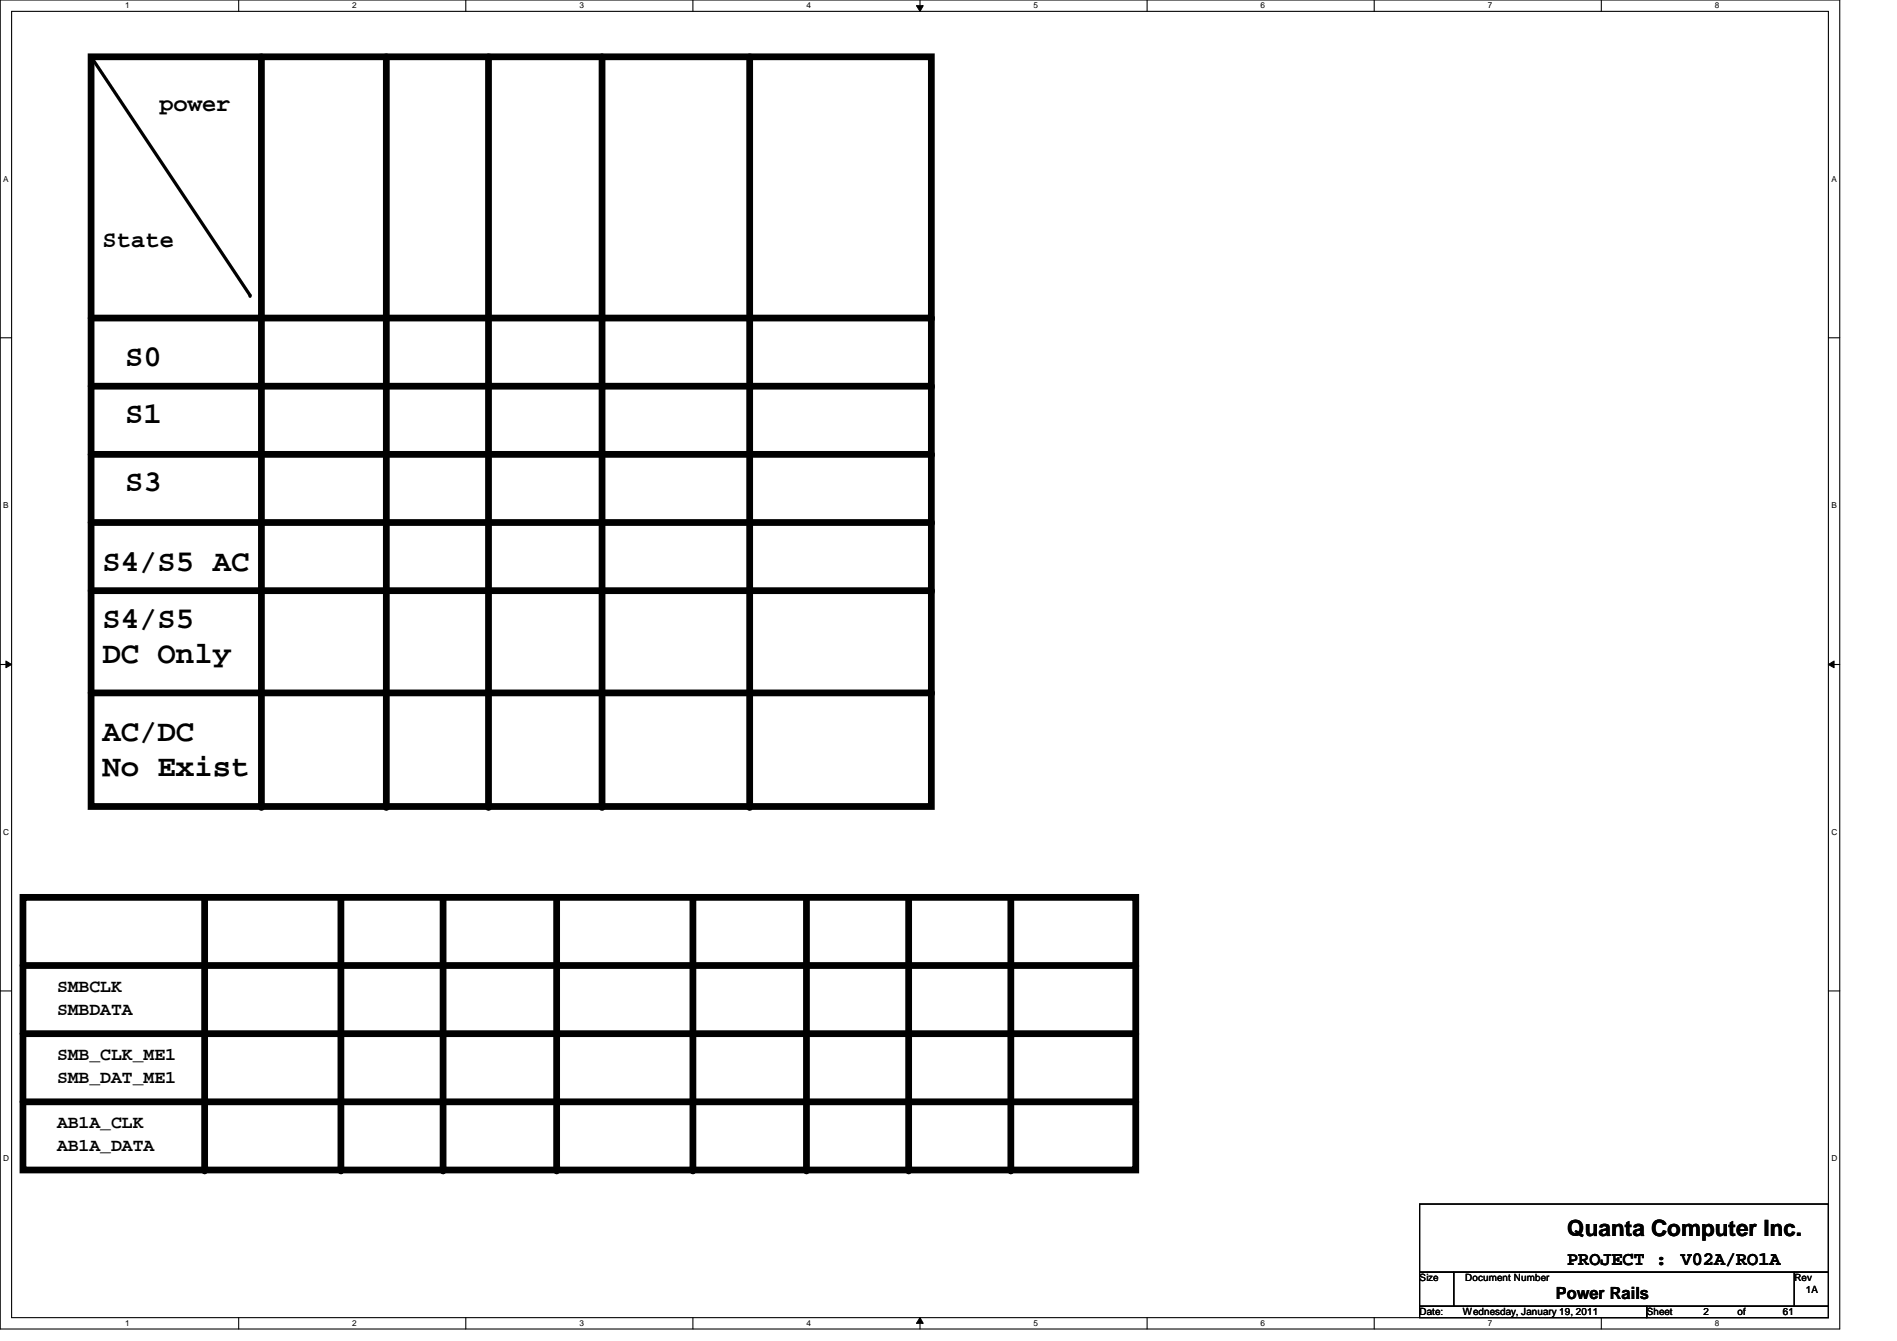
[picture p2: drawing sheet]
<svg xmlns="http://www.w3.org/2000/svg" width="297mm" height="210mm" viewBox="0 0 297 210" stroke-linecap="round" stroke-linejoin="round" font-family="sans-serif">
<path d="M0 0h288.1v208h-288.1zM1.8 1.8h284.5v204.4h-284.5z" fill="none" stroke="#000" stroke-width=".17"/>
<g fill="#fff">
<path d="M19.6 .2h.7v1.4h-.7z"/>
<path d="M19.6 206.4h.7v1.4h-.7z"/>
</g>
<path d="M37.4 0v1.8M37.4 206.2v1.8" fill="none" stroke="#000" stroke-width=".17"/>
<g fill="#fff">
<path d="M55.2 .2h.6v1.4h-.6z"/>
<path d="M55.2 206.4h.6v1.4h-.6z"/>
</g>
<path d="M72.9 0v1.8M72.9 206.2v1.8" fill="none" stroke="#000" stroke-width=".17"/>
<g fill="#fff">
<path d="M90.7 .2h.7v1.4h-.7z"/>
<path d="M90.7 206.4h.7v1.4h-.7z"/>
</g>
<path d="M108.5 0v1.8M108.5 206.2v1.8" fill="none" stroke="#000" stroke-width=".17"/>
<g fill="#fff">
<path d="M126.3 .2h.7v1.4h-.7z"/>
<path d="M126.3 206.4h.7v1.4h-.7z"/>
</g>
<path d="M144.1 0v1.8M144.1 206.2v1.8" fill="none" stroke="#000" stroke-width=".17"/>
<path d="M143.5 .9h1.1l-.5 .9zM144.1 206.2l.5 .9h-1.1z" fill="#000"/>
<path d="M143.5 .9h1.1l-.5 .9zM144.1 206.2l.5 .9h-1.1z" fill="none" stroke="#000" stroke-width=".16"/>
<g fill="#fff">
<path d="M161.8 .2h.7v1.4h-.7z"/>
<path d="M161.8 206.4h.7v1.4h-.7z"/>
</g>
<path d="M179.6 0v1.8M179.6 206.2v1.8" fill="none" stroke="#000" stroke-width=".17"/>
<g fill="#fff">
<path d="M197.4 .2h.7v1.4h-.7z"/>
<path d="M197.4 206.4h.7v1.4h-.7z"/>
</g>
<path d="M215.2 0v1.8M215.2 206.2v1.8" fill="none" stroke="#000" stroke-width=".17"/>
<g fill="#fff">
<path d="M233 .2h.6v1.4h-.6z"/>
<path d="M233 206.4h.6v1.4h-.6z"/>
</g>
<path d="M250.7 0v1.8M250.7 206.2v1.8" fill="none" stroke="#000" stroke-width=".17"/>
<g fill="#fff">
<path d="M268.5 .2h.7v1.4h-.7z"/>
<path d="M268.5 206.4h.7v1.4h-.7z"/>
<path d="M.5 27.3h.8v1.4h-.8z"/>
<path d="M286.8 27.3h.8v1.4h-.8z"/>
<path d="M.5 78.4h.8v1.4h-.8z"/>
<path d="M286.8 78.4h.8v1.4h-.8z"/>
</g>
<path d="M0 52.9h1.8M286.3 52.9h1.8" fill="none" stroke="#000" stroke-width=".17"/>
<g fill="#fff">
<path d="M.5 129.5h.9v1.4h-.9z"/>
<path d="M286.8 129.5h.9v1.4h-.9z"/>
</g>
<path d="M0 104h1.8M286.3 104h1.8" fill="none" stroke="#000" stroke-width=".17"/>
<path d="M.9 103.5l.9 .5-.9 .5zM286.3 104l.9-.5v1z" fill="#000"/>
<path d="M.9 103.5l.9 .5-.9 .5zM286.3 104l.9-.5v1z" fill="none" stroke="#000" stroke-width=".16"/>
<g fill="#fff">
<path d="M.5 180.6h.9v1.4h-.9z"/>
<path d="M286.8 180.6h.9v1.4h-.9z"/>
</g>
<path d="M0 155.1h1.8M286.3 155.1h1.8M222.3 188.5h64v10.6h-64zM222.3 199.1h5.3v5.4h-5.3zM227.6 199.1h53.4v5.4h-53.4zM281 199.1h5.3v5.4h-5.3zM222.3 204.5h35.5v1.7h-35.5zM257.8 204.5h28.5v1.7h-28.5z" fill="none" stroke="#000" stroke-width=".17"/>
<g fill="none" stroke="#000" stroke-width="1.1">
<path d="M14.3 8.9h131.5v117.3h-131.5zM40.9 8.9v117.3M60.5 8.9v117.3M76.5 8.9v117.3M94.3 8.9v117.3M117.4 8.9v117.3M14.3 49.8h131.5M14.3 60.5h131.5M14.3 71.1h131.5M14.3 81.8h131.5M14.3 92.5h131.5M14.3 108.5h131.5"/>
<path d="M3.6 140.5h174.2v42.6h-174.2zM3.6 151.1h174.2M32 140.5v42.6M53.4 140.5v42.6M69.4 140.5v42.6M87.2 140.5v42.6M108.5 140.5v42.6M126.3 140.5v42.6M142.3 140.5v42.6M158.3 140.5v42.6M3.6 161.8h174.2M3.6 172.5h174.2"/>
</g>
<g fill="#000">
<circle cx="39.2" cy="46.2" r=".25"/>
<circle cx="145.8" cy="49.8" r=".53"/>
<circle cx="145.8" cy="60.5" r=".53"/>
<circle cx="145.8" cy="71.1" r=".53"/>
<circle cx="145.8" cy="92.5" r=".53"/>
<circle cx="145.8" cy="81.8" r=".53"/>
<circle cx="145.8" cy="108.5" r=".53"/>
<circle cx="40.9" cy="126.2" r=".53"/>
<circle cx="60.5" cy="126.2" r=".53"/>
<circle cx="76.5" cy="126.2" r=".53"/>
<circle cx="94.3" cy="126.2" r=".53"/>
<circle cx="117.4" cy="126.2" r=".53"/>
<circle cx="177.8" cy="151.1" r=".53"/>
<circle cx="177.8" cy="172.5" r=".53"/>
<circle cx="177.8" cy="161.8" r=".53"/>
<circle cx="32" cy="183.1" r=".53"/>
<circle cx="53.4" cy="183.1" r=".53"/>
<circle cx="69.4" cy="183.1" r=".53"/>
<circle cx="87.2" cy="183.1" r=".53"/>
<circle cx="108.5" cy="183.1" r=".53"/>
<circle cx="126.3" cy="183.1" r=".53"/>
<circle cx="142.3" cy="183.1" r=".53"/>
<circle cx="158.3" cy="183.1" r=".53"/>
</g>
<path d="M14.3 8.9l24.9 37.3" fill="none" stroke="#000" stroke-width=".51"/>
<g font-size="4.8">
<text x="19.6" y="57.4">S0</text>
<text x="19.6" y="66.3">S1</text>
<text x="19.6" y="76.9">S3</text>
<text x="16" y="89.4">S4/S5 AC</text>
<text x="16" y="98.3">S4/S5</text>
<text x="16" y="103.7">DC Only</text>
<text x="16" y="116">AC/DC</text>
<text x="16" y="121.5">No Exist</text>
</g>
<g font-size="3.7">
<text x="24.9" y="17.4">power</text>
<text x="16" y="38.7">State</text>
</g>
<text font-size="3.5" x="245.4" y="193.5">Quanta Computer Inc.</text>
<g font-size="3">
<text x="245.4" y="198.1">PROJECT :</text>
<text x="263.2" y="198.1">V02A/RO1A</text>
</g>
<g font-size="2.8">
<text x="8.9" y="155.3">SMBCLK</text>
<text x="8.9" y="158.8">SMBDATA</text>
<text x="8.9" y="165.9">SMB_CLK_ME1</text>
<text x="8.9" y="169.5">SMB_DAT_ME1</text>
<text x="8.9" y="176.6">AB1A_CLK</text>
<text x="8.9" y="180.2">AB1A_DATA</text>
</g>
<text font-size="2.6" x="243.6" y="203.3">Power Rails</text>
<g font-size="1.6">
<text x="222.3" y="200.6">Size</text>
<text x="229.4" y="200.6">Document Number</text>
<text x="281" y="200.6">Rev</text>
<text x="282.7" y="202.4">1A</text>
<text x="222.3" y="205.9">Date:</text>
<text x="229.1" y="205.9">Wednesday, January 19, 2011</text>
<text x="257.8" y="205.9">Sheet</text>
<text x="266.7" y="205.9">2</text>
<text x="272.1" y="205.9">of</text>
<text x="279.2" y="205.9">61</text>
</g>
<g font-size="1.3">
<text x="19.6" y="1.3">1</text>
<text x="55.2" y="1.3">2</text>
<text x="90.7" y="1.3">3</text>
<text x="126.3" y="1.3">4</text>
<text x="161.8" y="1.3">5</text>
<text x="197.4" y="1.3">6</text>
<text x="233" y="1.3">7</text>
<text x="268.5" y="1.3">8</text>
<text x=".5" y="28.4">A</text>
<text x="286.8" y="28.4">A</text>
<text x=".5" y="79.5">B</text>
<text x="286.8" y="79.5">B</text>
<text x=".5" y="130.7">C</text>
<text x="286.8" y="130.7">C</text>
<text x=".5" y="181.8">D</text>
<text x="286.8" y="181.8">D</text>
<text x="19.6" y="207.6">1</text>
<text x="55.2" y="207.6">2</text>
<text x="90.7" y="207.6">3</text>
<text x="126.3" y="207.6">4</text>
<text x="161.8" y="207.6">5</text>
<text x="197.4" y="207.6">6</text>
<text x="233" y="207.6">7</text>
<text x="268.5" y="207.6">8</text>
</g>
</svg>
